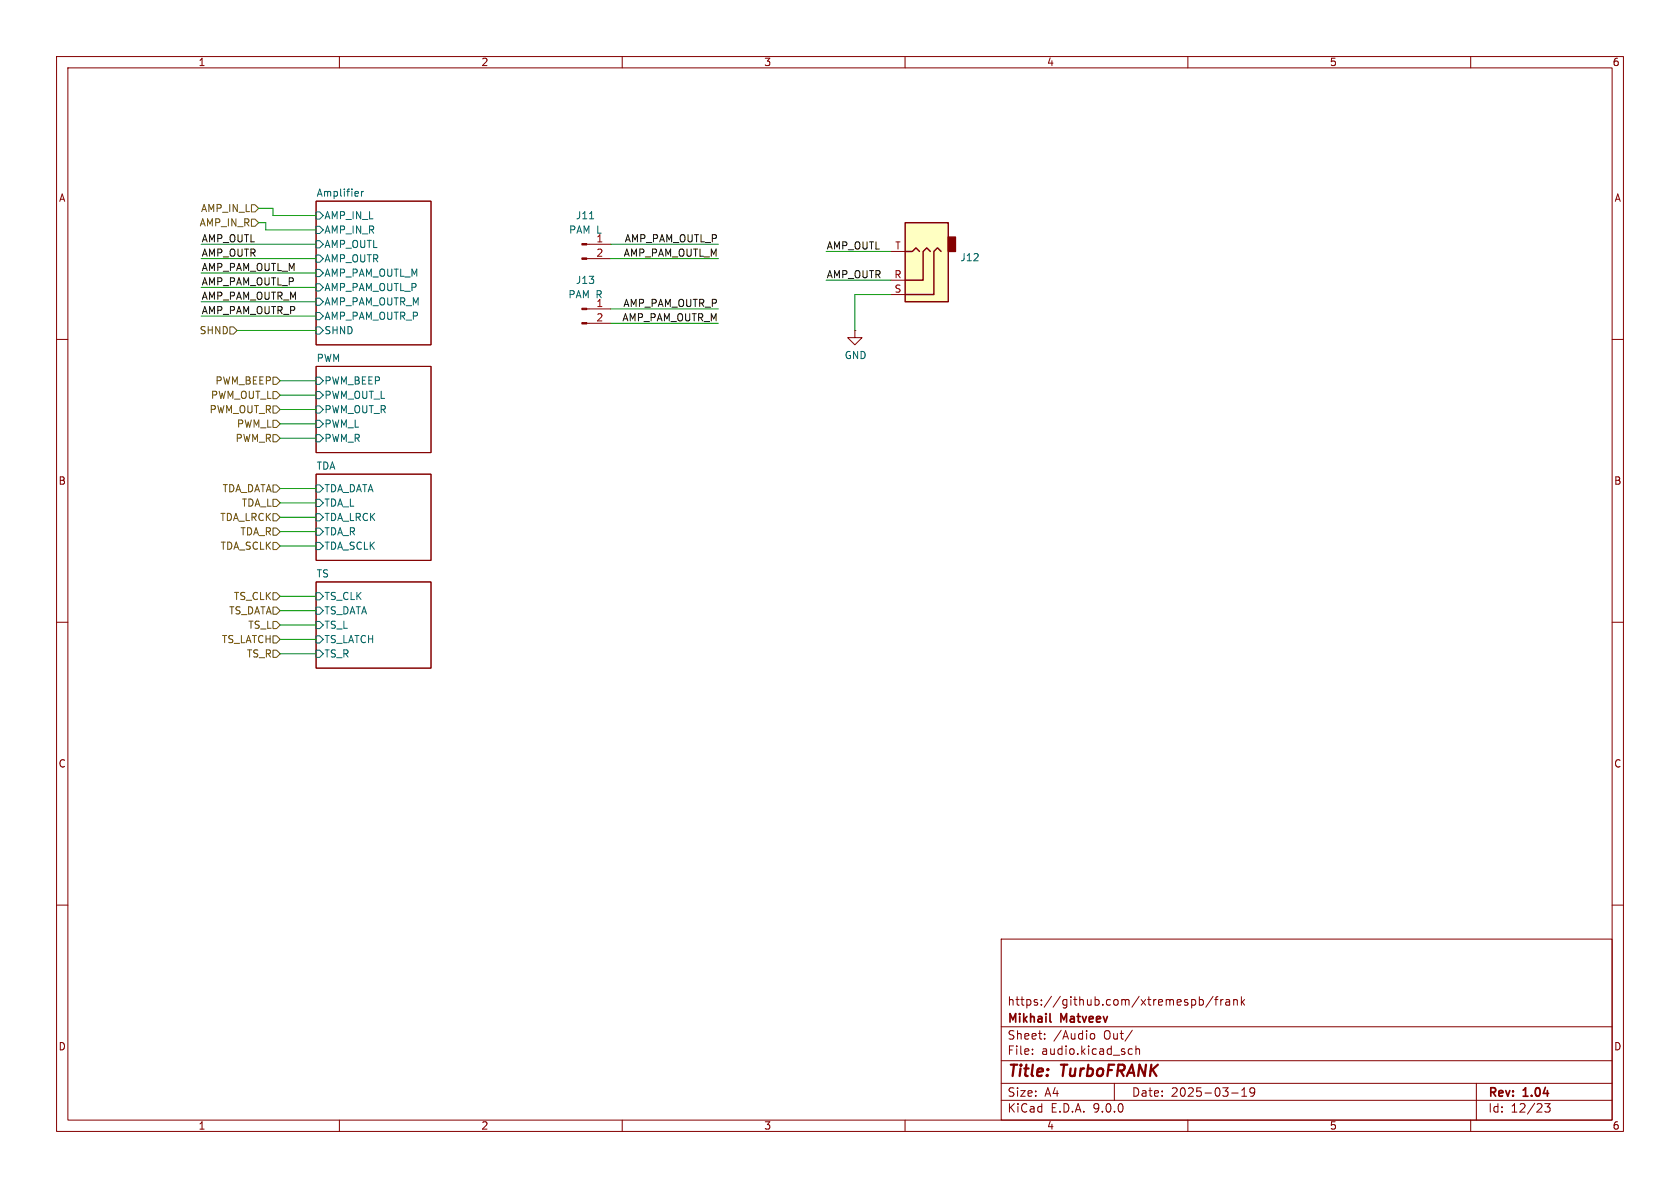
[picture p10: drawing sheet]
<svg xmlns="http://www.w3.org/2000/svg" width="297mm" height="210mm" viewBox="0 0 297 210" stroke-linecap="round" stroke-linejoin="round" font-family="sans-serif">
<g fill="none" stroke="#840000" stroke-width=".18">
<path d="M10 10h277v190h-277zM12 12h273v186h-273zM60 10v2M110 10v2M160 10v2M210 10v2M260 10v2M55.9 35.6h20.3v25.4h-20.3zM10 60h2M55.9 64.8h20.3v15.2h-20.3zM285 60h2M55.9 83.8h20.3v15.3h-20.3z"/>
<path d="M10 110h2M55.9 102.9h20.3v15.2h-20.3zM285 110h2M10 160h2M177 166h108v32h-108zM210.7 176.8l.4-.1 .3 .3v.4l-.2 .2h-.5M212 176.8l.5-.1 .2 .3v.4l-.1 .2h-.6M212 176.2v1.5M214.5 176.1l-1.3 2M214.7 176.7h.6M215.3 176.2l-.3 .2v1.3M215.8 176.7v1"/>
<path d="M216.2 176.7l-.2 .1-.2 .2M216.7 176.8h.6l.1 .9M217.4 177.1h-.5a.29 .29 0 0 0-.2 .3 .29 .29 0 0 0 .2 .3l.5-.1M218.1 176.8l.2-.1 .4 .1v.9M218.1 176.7v1M219.5 176.2v1.5M219.6 177.1l.4 .6M220 176.7l-.5 .6M285 160h2M60 198v2M110 198v2M160 198v2"/>
<path d="M177 194.5h108M177 191.5h108M177 187.5h108M177 181.5h108M182.5 186.3v.1M182.5 185.5v.1M184.7 183.6v.1M184.7 182.8v.1M192.7 183l.3-.3 .4 .1 .1 .2v.4l-.1 .2-.4 .1-.3-.3M197 191.5v3M199.6 186.3h.6M199.6 185.5h.6"/>
<path d="M200.2 182.1l-1.3 2M200.8 185.5l.2-.1 .4 .1 .1 .9M200.8 184.9v1.5M210 198v2M217.7 193.2h1.2M219.5 193.8h.9M219.5 192.7l.5-.4v1.5M221.8 192.9l-.3 .3h-.3l-.2-.3 .1-.5 .4-.1 .2 .1a.99 .99 0 0 1-.3 1.4h-.3M260 198v2M261 191.5v6.5M273.1 195.1h.9l-.5 .6 .5 .1v.7l-.3 .1h-.4l-.2-.1"/>
</g>
<path d="M185.6 180.5l.2 .2" fill="none" stroke="#840000" stroke-width=".3"/>
<g fill="none" stroke="#006464" stroke-width=".18">
<path d="M55.9 37.5h.6l.6 .6-.6 .6h-.6zM63.9 33.8v.9M64.3 33.8l-.4 .3M55.9 40h.6l.6 .6-.6 .7h-.6zM55.9 42.5h.6l.6 .7-.6 .6h-.6zM55.9 45.1h.6l.6 .6-.6 .7h-.6zM55.9 47.6h.6l.6 .7-.6 .6h-.6zM55.9 50.2h.6l.6 .6-.6 .6h-.6zM55.9 52.7h.6l.6 .6-.6 .7h-.6zM55.9 55.2h.6l.6 .7-.6 .6h-.6zM55.9 57.8h.6l.6 .6-.6 .7h-.6zM55.9 74.3h.6l.6 .6-.6 .7h-.6z"/>
<path d="M55.9 76.8h.6l.6 .7-.6 .6h-.6zM55.9 66.7h.6l.6 .6-.6 .6h-.6zM55.9 69.2h.6l.6 .7-.6 .6h-.6zM55.9 71.8h.6l.6 .6-.6 .6h-.6zM55.9 85.7h.6l.6 .7-.6 .6h-.6zM55.9 88.3h.6l.6 .6-.6 .6h-.6zM55.9 90.8h.6l.6 .6-.6 .7h-.6zM55.9 93.3h.6l.6 .7-.6 .6h-.6zM55.9 95.9h.6l.6 .6-.6 .7h-.6zM55.9 104.8h.6l.6 .6-.6 .6h-.6zM55.9 107.3h.6l.6 .7-.6 .6h-.6zM55.9 109.9h.6l.6 .6-.6 .6h-.6z"/>
<path d="M55.9 112.4h.6l.6 .6-.6 .7h-.6zM55.9 114.9h.6l.6 .7-.6 .6h-.6z"/>
</g>
<path d="M160 39.4h7.6v13.9h-7.6z" fill="#ffffc2"/>
<path d="M167.6 41.9h1.3v2.6h-1.3z" fill="#840000" stroke="#840000" stroke-width=".25"/>
<path d="M160 39.4h7.6v13.9h-7.6zM160 44.5h1.3l.6-.7 .7 .7M164.5 44.5l-.7-.7-.6 .7v5h-3.2M166.4 44.5l-.7-.7-.6 .7v7.6h-5.1" fill="none" stroke="#840000" stroke-width=".25"/>
<path d="M103.7 43.2h4.2M103.7 45.7h4.2M103.7 54.6h4.2M103.7 57.2h4.2M151.1 58.4v1.3h1.3l-1.3 1.3-1.2-1.3h1.2M151.1 58.4h.1M157.5 52.1h2.5M157.5 49.5h2.5M157.5 44.5h2.5" fill="none" stroke="#840000" stroke-width=".18"/>
<g fill="#840000" stroke="#840000" stroke-width=".18">
<path d="M102.9 43.1h.8v.2h-.8z"/>
<path d="M102.9 45.6h.8v.2h-.8z"/>
<path d="M102.9 54.5h.8v.2h-.8z"/>
<path d="M102.9 57h.8v.3h-.8z"/>
</g>
<path d="M104.2 38.7h.8" fill="none" stroke="#006464" stroke-width=".18"/>
<g fill="none" stroke="#725600" stroke-width=".18">
<path d="M44.4 36.2h.7l.6 .6-.6 .7h-.7zM44.4 38.7h.7l.6 .7-.6 .6h-.7zM40.6 57.8h.7l.6 .6-.6 .7h-.7zM48.3 74.3h.6l.6 .6-.6 .7h-.6zM48.3 66.7h.6l.6 .6-.6 .6h-.6zM48.3 76.8h.6l.6 .7-.6 .6h-.6zM48.3 69.2h.6l.6 .7-.6 .6h-.6zM48.3 71.8h.6l.6 .6-.6 .6h-.6zM48.3 90.8h.6l.6 .6-.6 .7h-.6zM48.3 85.7h.6l.6 .7-.6 .6h-.6zM48.3 88.3h.6l.6 .6-.6 .6h-.6zM48.3 95.9h.6l.6 .6-.6 .7h-.6z"/>
<path d="M48.3 93.3h.6l.6 .7-.6 .6h-.6zM48.3 104.8h.6l.6 .6-.6 .6h-.6zM48.3 114.9h.6l.6 .7-.6 .6h-.6zM48.3 109.9h.6l.6 .6-.6 .6h-.6zM48.3 107.3h.6l.6 .7-.6 .6h-.6zM48.3 112.4h.6l.6 .6-.6 .7h-.6z"/>
</g>
<g fill="none" stroke="#009600" stroke-width=".18">
<path d="M45.7 39.4h1.3v1.2h8.9M45.7 36.8h2.6v1.3h7.6M35.6 43.2h20.3M35.6 48.3h20.3M35.6 50.8h20.3M35.6 45.7h20.3M35.6 55.9h20.3M35.6 53.3h20.3M41.9 58.4h14M107.9 43.2h19.1M107.9 45.7h19.1M107.9 54.6h19.1"/>
<path d="M107.9 57.2h19.1M146 49.5h11.5M146 44.5h11.5M157.5 52.1h-6.4v6.3M49.5 69.9h6.4M49.5 74.9h6.4M49.5 72.4h6.4M49.5 67.3h6.4M49.5 77.5h6.4M49.5 96.5h6.4M49.5 94h6.4M49.5 91.4h6.4"/>
<path d="M49.5 88.9h6.4M49.5 86.4h6.4M49.5 115.6h6.4M49.5 108h6.4M49.5 113h6.4M49.5 110.5h6.4M49.5 105.4h6.4"/>
</g>
<g font-size="2.8" fill="#840000">
<text x="178" y="190.9">Title:</text>
<text x="187.7" y="190.9">TurboFRANK</text>
</g>
<g font-size="2.1" fill="#840000">
<text x="178" y="178">https://github.com/xtremespb/frank</text>
<text x="178" y="184">Sheet:</text>
<text x="178" y="181.2">Mikhail</text>
<text x="186.2" y="184">/Audio</text>
<text x="187.6" y="181.2">Matveev</text>
<text x="195.2" y="184">Out/</text>
<text x="178" y="186.7">File:</text>
<text x="184.1" y="186.7">audio.kicad_sch</text>
<text x="178" y="196.9">KiCad</text>
<text x="178" y="194.1">Size:</text>
<text x="184.7" y="194.1">A4</text>
<text x="185.7" y="196.9">E.D.A.</text>
<text x="193.3" y="196.9">9.0.0</text>
<text x="200" y="194.1">Date:</text>
<text x="207" y="194.1">2025-03-19</text>
<text x="263" y="194.3">Rev:</text>
<text x="263" y="196.9">Id:</text>
<text x="267.1" y="196.9">12/23</text>
<text x="269.4" y="194.3">1.04</text>
</g>
<g font-size="1.8" fill="#840000">
<text x="35" y="11.9">1</text>
<text x="85" y="11.9">2</text>
<text x="135" y="11.9">3</text>
<text x="185" y="11.9">4</text>
<text x="235" y="11.9">5</text>
<text x="285" y="11.9">6</text>
<text x="10.3" y="35.9">A</text>
<text x="285.3" y="35.9">A</text>
<text x="10.3" y="85.9">B</text>
<text x="285.3" y="85.9">B</text>
<text x="10.3" y="135.9">C</text>
<text x="285.3" y="135.9">C</text>
<text x="10.3" y="185.9">D</text>
<text x="285.3" y="185.9">D</text>
<text x="35" y="199.9">1</text>
<text x="85" y="199.9">2</text>
<text x="135" y="199.9">3</text>
<text x="185" y="199.9">4</text>
<text x="235" y="199.9">5</text>
<text x="285" y="199.9">6</text>
</g>
<g font-size="1.8" fill="#006464">
<text x="55.9" y="34.8">Amplifier</text>
<text x="57.3" y="39">AMP_IN_L</text>
<text x="57.3" y="41.5">AMP_IN_R</text>
<text x="100.5" y="41.5">PAM L</text>
<text x="101.7" y="39">J11</text>
<text x="57.3" y="44">AMP_OUTL</text>
<text x="57.3" y="46.6">AMP_OUTR</text>
<text x="105.3" y="42.9">1</text>
<text x="169.7" y="46.4">J12</text>
<text x="57.3" y="49.1">AMP_PAM_OUTL_M</text>
<text x="57.3" y="51.7">AMP_PAM_OUTL_P</text>
<text x="100.4" y="52.9">PAM R</text>
<text x="101.7" y="50.4">J13</text>
<text x="57.3" y="54.2">AMP_PAM_OUTR_M</text>
<text x="57.3" y="56.7">AMP_PAM_OUTR_P</text>
<text x="57.3" y="59.3">SHND</text>
<text x="55.9" y="64.1">PWM</text>
<text x="149.2" y="63.7">GND</text>
<text x="57.3" y="68.2">PWM_BEEP</text>
<text x="57.3" y="70.7">PWM_OUT_L</text>
<text x="57.3" y="75.8">PWM_L</text>
<text x="57.3" y="73.3">PWM_OUT_R</text>
<text x="55.9" y="83.1">TDA</text>
<text x="57.3" y="78.3">PWM_R</text>
<text x="57.3" y="87.2">TDA_DATA</text>
<text x="57.3" y="89.8">TDA_L</text>
<text x="57.3" y="92.3">TDA_LRCK</text>
<text x="57.3" y="94.8">TDA_R</text>
<text x="57.3" y="97.4">TDA_SCLK</text>
<text x="55.9" y="102.2">TS</text>
<text x="57.3" y="106.3">TS_CLK</text>
<text x="57.3" y="108.8">TS_DATA</text>
<text x="57.3" y="111.4">TS_L</text>
<text x="57.3" y="113.9">TS_LATCH</text>
<text x="57.3" y="116.4">TS_R</text>
</g>
<g font-size="1.8" fill="#725600">
<text x="35.2" y="40.2">AMP_IN_R</text>
<text x="35.4" y="37.7">AMP_IN_L</text>
<text x="35.2" y="59.3">SHND</text>
<text x="37.2" y="70.7">PWM_OUT_L</text>
<text x="38" y="68.2">PWM_BEEP</text>
<text x="36.9" y="73.3">PWM_OUT_R</text>
<text x="41.8" y="75.8">PWM_L</text>
<text x="41.5" y="78.3">PWM_R</text>
<text x="39.2" y="87.2">TDA_DATA</text>
<text x="42.6" y="89.8">TDA_L</text>
<text x="38.8" y="92.3">TDA_LRCK</text>
<text x="42.4" y="94.8">TDA_R</text>
<text x="38.9" y="97.4">TDA_SCLK</text>
<text x="41.2" y="106.3">TS_CLK</text>
<text x="39.1" y="113.9">TS_LATCH</text>
<text x="40.4" y="108.8">TS_DATA</text>
<text x="43.8" y="111.4">TS_L</text>
<text x="43.5" y="116.4">TS_R</text>
</g>
<g font-size="1.8" fill="#0f0f0f">
<text x="35.6" y="45.5">AMP_OUTR</text>
<text x="35.6" y="48">AMP_PAM_OUTL_M</text>
<text x="35.6" y="42.9">AMP_OUTL</text>
<text x="110.2" y="45.5">AMP_PAM_OUTL_M</text>
<text x="110.3" y="42.9">AMP_PAM_OUTL_P</text>
<text x="146" y="44.2">AMP_OUTL</text>
<text x="35.6" y="53.1">AMP_PAM_OUTR_M</text>
<text x="35.6" y="50.5">AMP_PAM_OUTL_P</text>
<text x="146" y="49.3">AMP_OUTR</text>
<text x="35.6" y="55.6">AMP_PAM_OUTR_P</text>
<text x="109.9" y="56.9">AMP_PAM_OUTR_M</text>
<text x="110.1" y="54.3">AMP_PAM_OUTR_P</text>
</g>
<g font-size="1.8" fill="#a90000">
<text x="105.3" y="45.5">2</text>
<text x="158.2" y="44.2">T</text>
<text x="158" y="49.3">R</text>
<text x="158" y="51.8">S</text>
<text x="105.3" y="54.4">1</text>
<text x="105.3" y="56.9">2</text>
</g>
</svg>
